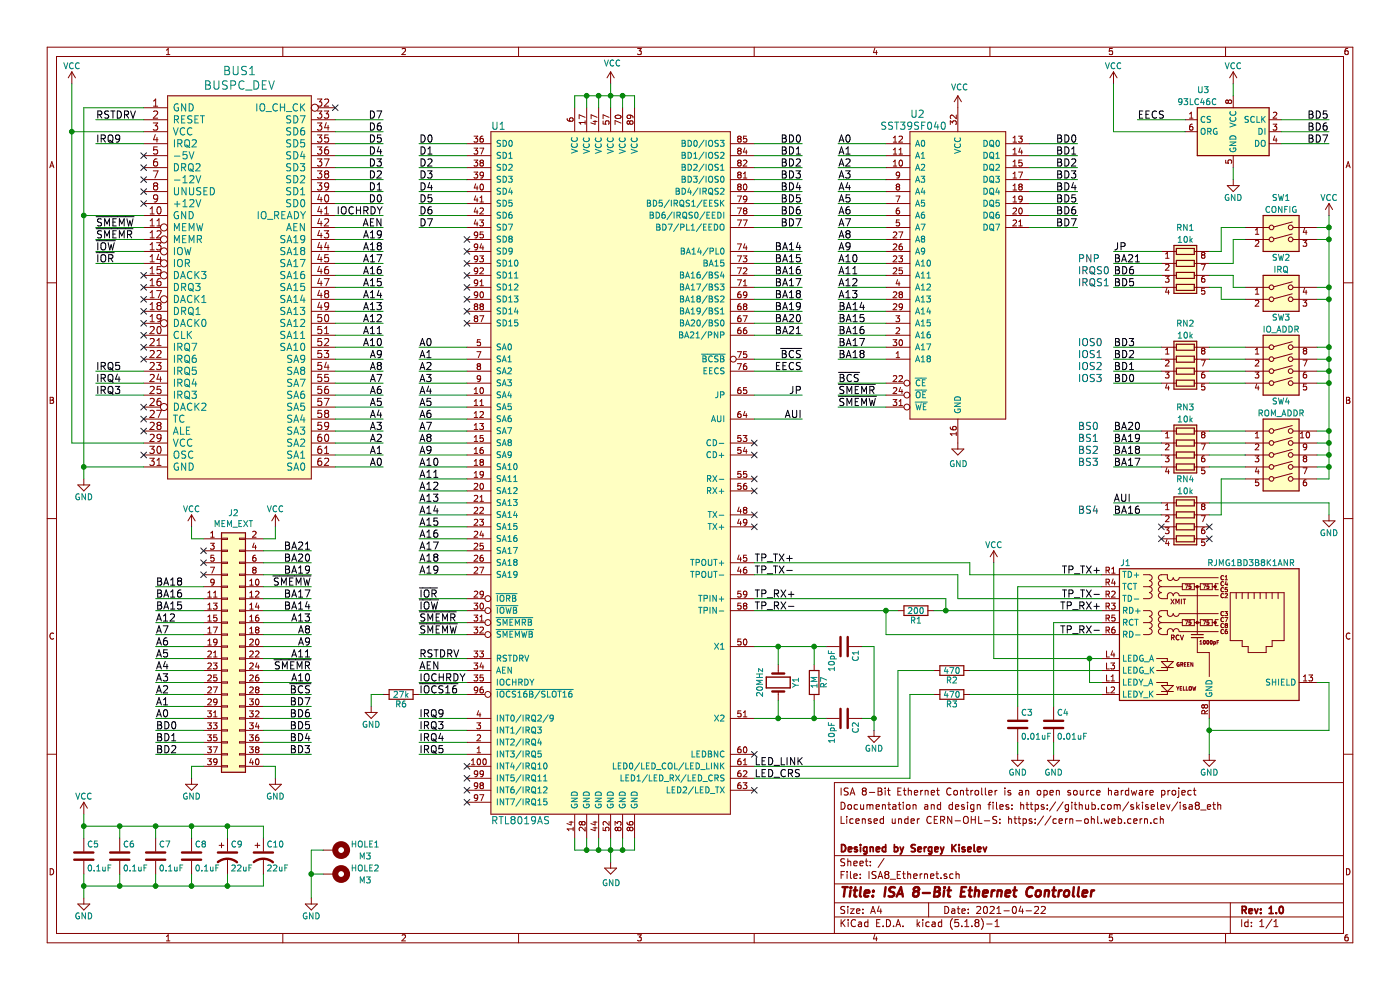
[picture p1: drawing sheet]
EESchema Schematic File Version 4
EELAYER 30 0
EELAYER END
$Descr A4 11693 8268
encoding utf-8
Sheet 1 1
Title "ISA 8-Bit Ethernet Controller"
Date "2021-04-22"
Rev "1.0"
Comp "Designed by Sergey Kiselev"
Comment1 ""
Comment2 "Licensed under CERN-OHL-S: https://cern-ohl.web.cern.ch"
Comment3 "Documentation and design files: https://github.com/skiselev/isa8_eth"
Comment4 "ISA 8-Bit Ethernet Controller is an open source hardware project"
$EndDescr
Wire Wire Line
	1200 900  700  900 
Wire Wire Line
	1200 1000 800  1000
Wire Wire Line
	600  1100 1200 1100
Wire Wire Line
	1200 1200 800  1200
Wire Wire Line
	700  1800 1200 1800
Wire Wire Line
	1200 1900 800  1900
Wire Wire Line
	1200 2000 800  2000
Wire Wire Line
	1200 2100 800  2100
Wire Wire Line
	1200 2200 800  2200
Wire Wire Line
	1200 3100 800  3100
Wire Wire Line
	1200 3200 800  3200
Wire Wire Line
	1200 3300 800  3300
Wire Wire Line
	600  3700 1200 3700
Wire Wire Line
	700  3900 1200 3900
Wire Wire Line
	2800 1000 3200 1000
Wire Wire Line
	2800 1100 3200 1100
Wire Wire Line
	2800 1200 3200 1200
Wire Wire Line
	2800 1300 3200 1300
Wire Wire Line
	2800 1400 3200 1400
Wire Wire Line
	2800 1500 3200 1500
Wire Wire Line
	2800 1600 3200 1600
Wire Wire Line
	2800 1700 3200 1700
Wire Wire Line
	2800 1800 3200 1800
Wire Wire Line
	2800 1900 3200 1900
Wire Wire Line
	2800 2000 3200 2000
Wire Wire Line
	2800 2100 3200 2100
Wire Wire Line
	2800 2200 3200 2200
Wire Wire Line
	2800 2300 3200 2300
Wire Wire Line
	2800 2400 3200 2400
Wire Wire Line
	2800 2500 3200 2500
Wire Wire Line
	2800 2600 3200 2600
Wire Wire Line
	2800 2700 3200 2700
Wire Wire Line
	2800 2800 3200 2800
Wire Wire Line
	2800 2900 3200 2900
Wire Wire Line
	2800 3000 3200 3000
Wire Wire Line
	2800 3100 3200 3100
Wire Wire Line
	2800 3200 3200 3200
Wire Wire Line
	2800 3300 3200 3300
Wire Wire Line
	2800 3400 3200 3400
Wire Wire Line
	2800 3500 3200 3500
Wire Wire Line
	2800 3600 3200 3600
Wire Wire Line
	2800 3700 3200 3700
Wire Wire Line
	2800 3800 3200 3800
Wire Wire Line
	2800 3900 3200 3900
Text Label 3200 1000 2    60   ~ 0
D7
Text Label 3200 1700 2    60   ~ 0
D0
Text Label 3200 1600 2    60   ~ 0
D1
Text Label 3200 1500 2    60   ~ 0
D2
Text Label 3200 1400 2    60   ~ 0
D3
Text Label 3200 1300 2    60   ~ 0
D4
Text Label 3200 1200 2    60   ~ 0
D5
Text Label 3200 1100 2    60   ~ 0
D6
Wire Wire Line
	3900 1200 3500 1200
Wire Wire Line
	3900 1300 3500 1300
Wire Wire Line
	3900 1400 3500 1400
Wire Wire Line
	3900 1500 3500 1500
Wire Wire Line
	3900 1600 3500 1600
Wire Wire Line
	3900 1700 3500 1700
Wire Wire Line
	3900 1800 3500 1800
Wire Wire Line
	3900 1900 3500 1900
Wire Wire Line
	3900 2900 3500 2900
Wire Wire Line
	3900 3000 3500 3000
Wire Wire Line
	3900 3100 3500 3100
Wire Wire Line
	3900 3200 3500 3200
Wire Wire Line
	3900 3300 3500 3300
Wire Wire Line
	3900 3400 3500 3400
Wire Wire Line
	3900 3500 3500 3500
Wire Wire Line
	3900 3600 3500 3600
Wire Wire Line
	3900 3700 3500 3700
Wire Wire Line
	3900 3800 3500 3800
Wire Wire Line
	3900 3900 3500 3900
Wire Wire Line
	3900 4000 3500 4000
Wire Wire Line
	3900 4100 3500 4100
Wire Wire Line
	3900 4200 3500 4200
Wire Wire Line
	3900 4300 3500 4300
Wire Wire Line
	3900 4400 3500 4400
Wire Wire Line
	3900 4500 3500 4500
Wire Wire Line
	3900 4600 3500 4600
Wire Wire Line
	3900 4700 3500 4700
Wire Wire Line
	3900 4800 3500 4800
Wire Wire Line
	3900 5000 3500 5000
Wire Wire Line
	3900 5100 3500 5100
Wire Wire Line
	3900 5200 3500 5200
Wire Wire Line
	3900 5300 3500 5300
Wire Wire Line
	3900 5500 3500 5500
Wire Wire Line
	3900 5600 3500 5600
Wire Wire Line
	3900 5700 3500 5700
Wire Wire Line
	3900 5800 3500 5800
Wire Wire Line
	3900 6000 3500 6000
Wire Wire Line
	3900 6100 3500 6100
Wire Wire Line
	3900 6200 3500 6200
Wire Wire Line
	3900 6300 3500 6300
Wire Wire Line
	6300 1200 6700 1200
Wire Wire Line
	6300 1300 6700 1300
Wire Wire Line
	6300 1400 6700 1400
Wire Wire Line
	6300 1500 6700 1500
Wire Wire Line
	6300 1600 6700 1600
Wire Wire Line
	6300 1700 6700 1700
Wire Wire Line
	6300 1800 6700 1800
Wire Wire Line
	6300 1900 6700 1900
Wire Wire Line
	6300 2100 6700 2100
Wire Wire Line
	6300 2200 6700 2200
Wire Wire Line
	6300 2400 6700 2400
Wire Wire Line
	6300 2500 6700 2500
Wire Wire Line
	6300 2600 6700 2600
Wire Wire Line
	6300 2700 6700 2700
Wire Wire Line
	6300 2800 6700 2800
Wire Wire Line
	6300 3000 6700 3000
Wire Wire Line
	6300 3100 6700 3100
Wire Wire Line
	6300 3300 6700 3300
Wire Wire Line
	6300 5400 6500 5400
Wire Wire Line
	6300 6000 6500 6000
Text Label 3500 1200 0    60   ~ 0
D0
Text Label 3500 1300 0    60   ~ 0
D1
Text Label 3500 1400 0    60   ~ 0
D2
Text Label 3500 1500 0    60   ~ 0
D3
Text Label 3500 1600 0    60   ~ 0
D4
Text Label 3500 1700 0    60   ~ 0
D5
Text Label 3500 1800 0    60   ~ 0
D6
Text Label 3500 1900 0    60   ~ 0
D7
Text Label 3200 3900 2    60   ~ 0
A0
Text Label 3200 3800 2    60   ~ 0
A1
Text Label 3200 3700 2    60   ~ 0
A2
Text Label 3200 3600 2    60   ~ 0
A3
Text Label 3200 3500 2    60   ~ 0
A4
Text Label 3200 3400 2    60   ~ 0
A5
Text Label 3200 3300 2    60   ~ 0
A6
Text Label 3200 3200 2    60   ~ 0
A7
Text Label 3200 3100 2    60   ~ 0
A8
Text Label 3200 3000 2    60   ~ 0
A9
Text Label 3200 2900 2    60   ~ 0
A10
Text Label 3200 2800 2    60   ~ 0
A11
Text Label 3200 2700 2    60   ~ 0
A12
Text Label 3200 2600 2    60   ~ 0
A13
Text Label 3200 2500 2    60   ~ 0
A14
Text Label 3200 2400 2    60   ~ 0
A15
Text Label 3200 2300 2    60   ~ 0
A16
Text Label 3200 2200 2    60   ~ 0
A17
Text Label 3200 2100 2    60   ~ 0
A18
Text Label 3200 2000 2    60   ~ 0
A19
Text Label 3200 1900 2    60   ~ 0
AEN
Text Label 3500 2900 0    60   ~ 0
A0
Text Label 3500 3000 0    60   ~ 0
A1
Text Label 3500 3100 0    60   ~ 0
A2
Text Label 3500 3200 0    60   ~ 0
A3
Text Label 3500 3300 0    60   ~ 0
A4
Text Label 3500 3400 0    60   ~ 0
A5
Text Label 3500 3500 0    60   ~ 0
A6
Text Label 3500 3600 0    60   ~ 0
A7
Text Label 3500 3700 0    60   ~ 0
A8
Text Label 3500 3800 0    60   ~ 0
A9
Text Label 3500 3900 0    60   ~ 0
A10
Text Label 3500 4000 0    60   ~ 0
A11
Text Label 3500 4100 0    60   ~ 0
A12
Text Label 3500 4200 0    60   ~ 0
A13
Text Label 3500 4300 0    60   ~ 0
A14
Text Label 3500 4400 0    60   ~ 0
A15
Text Label 3500 4500 0    60   ~ 0
A16
Text Label 3500 4600 0    60   ~ 0
A17
Text Label 3500 4700 0    60   ~ 0
A18
Text Label 3500 4800 0    60   ~ 0
A19
Text Label 800  1000 0    60   ~ 0
RSTDRV
Text Label 3500 5500 0    60   ~ 0
RSTDRV
Text Label 3500 5600 0    60   ~ 0
AEN
Text Label 3500 5700 0    60   ~ 0
IOCHRDY
Text Label 3200 1800 2    60   ~ 0
IOCHRDY
NoConn ~ 1200 1700
NoConn ~ 1200 1500
NoConn ~ 1200 1300
Text Label 800  1200 0    60   ~ 0
IRQ9
NoConn ~ 1200 2300
NoConn ~ 1200 2400
NoConn ~ 1200 2500
NoConn ~ 1200 2600
NoConn ~ 1200 2700
NoConn ~ 1200 2800
NoConn ~ 1200 3400
NoConn ~ 1200 3600
NoConn ~ 1200 3800
Text Label 3500 6000 0    60   ~ 0
IRQ9
Text Label 3500 6100 0    60   ~ 0
IRQ3
Text Label 3500 6200 0    60   ~ 0
IRQ4
Text Label 3500 6300 0    60   ~ 0
IRQ5
Text Label 800  3300 0    60   ~ 0
IRQ3
Text Label 800  3200 0    60   ~ 0
IRQ4
Text Label 800  3100 0    60   ~ 0
IRQ5
NoConn ~ 1200 3000
NoConn ~ 1200 2900
Text Label 3500 5800 0    60   ~ 0
~IOCS16
NoConn ~ 1200 1400
NoConn ~ 1200 1600
NoConn ~ 2800 900 
NoConn ~ 1200 3500
Text Label 3500 5000 0    60   ~ 0
~IOR
Text Label 3500 5100 0    60   ~ 0
~IOW
Text Label 3500 5200 0    60   ~ 0
~SMEMR
Text Label 3500 5300 0    60   ~ 0
~SMEMW
Text Label 800  1900 0    60   ~ 0
~SMEMW
Text Label 800  2000 0    60   ~ 0
~SMEMR
Text Label 800  2100 0    60   ~ 0
~IOW
Text Label 800  2200 0    60   ~ 0
~IOR
Wire Wire Line
	7400 1200 7000 1200
Wire Wire Line
	7400 1300 7000 1300
Wire Wire Line
	7400 1400 7000 1400
Wire Wire Line
	7400 1500 7000 1500
Wire Wire Line
	7400 1600 7000 1600
Wire Wire Line
	7400 1800 7000 1800
Wire Wire Line
	7400 1900 7000 1900
Wire Wire Line
	7400 2000 7000 2000
Wire Wire Line
	7400 2100 7000 2100
Wire Wire Line
	7400 2200 7000 2200
Wire Wire Line
	7400 2300 7000 2300
Wire Wire Line
	7400 2400 7000 2400
Wire Wire Line
	7400 2500 7000 2500
Wire Wire Line
	7400 2600 7000 2600
Wire Wire Line
	7400 2700 7000 2700
Wire Wire Line
	7400 3300 7000 3300
Wire Wire Line
	7400 3400 7000 3400
Wire Wire Line
	8600 1200 9000 1200
Wire Wire Line
	8600 1300 9000 1300
Wire Wire Line
	8600 1400 9000 1400
Wire Wire Line
	8600 1500 9000 1500
Wire Wire Line
	8600 1600 9000 1600
Wire Wire Line
	8600 1800 9000 1800
Wire Wire Line
	8600 1900 9000 1900
Text Label 7000 1200 0    60   ~ 0
A0
Text Label 7000 1300 0    60   ~ 0
A1
Text Label 7000 1400 0    60   ~ 0
A2
Text Label 7000 1500 0    60   ~ 0
A3
Text Label 7000 1600 0    60   ~ 0
A4
Text Label 7000 1700 0    60   ~ 0
A5
Text Label 7000 1800 0    60   ~ 0
A6
Text Label 7000 1900 0    60   ~ 0
A7
Text Label 7000 2000 0    60   ~ 0
A8
Text Label 7000 2100 0    60   ~ 0
A9
Text Label 7000 2200 0    60   ~ 0
A10
Text Label 7000 2300 0    60   ~ 0
A11
Text Label 7000 2400 0    60   ~ 0
A12
Text Label 7000 2500 0    60   ~ 0
A13
Text Label 7000 2600 0    60   ~ 0
BA14
Text Label 7000 2700 0    60   ~ 0
BA15
Text Label 7000 2800 0    60   ~ 0
BA16
Text Label 6700 2100 2    60   ~ 0
BA14
Text Label 6700 2200 2    60   ~ 0
BA15
Text Label 6700 2300 2    60   ~ 0
BA16
Text Label 7000 3200 0    60   ~ 0
~BCS
Text Label 6700 3000 2    60   ~ 0
~BCS
Text Label 7000 3300 0    60   ~ 0
~SMEMR
Text Label 7000 3400 0    60   ~ 0
~SMEMW
Text Label 9000 1200 2    60   ~ 0
BD0
Text Label 9000 1300 2    60   ~ 0
BD1
Text Label 9000 1400 2    60   ~ 0
BD2
Text Label 9000 1500 2    60   ~ 0
BD3
Text Label 9000 1600 2    60   ~ 0
BD4
Text Label 9000 1700 2    60   ~ 0
BD5
Text Label 9000 1800 2    60   ~ 0
BD6
Text Label 9000 1900 2    60   ~ 0
BD7
Text Label 6700 1200 2    60   ~ 0
BD0
Text Label 6700 1300 2    60   ~ 0
BD1
Text Label 6700 1400 2    60   ~ 0
BD2
Text Label 6700 1500 2    60   ~ 0
BD3
Text Label 6700 1600 2    60   ~ 0
BD4
Text Label 6700 1700 2    60   ~ 0
BD5
Text Label 6700 1800 2    60   ~ 0
BD6
Text Label 6700 1900 2    60   ~ 0
BD7
Wire Wire Line
	9900 1000 9500 1000
Wire Wire Line
	10700 1000 11100 1000
Wire Wire Line
	10700 1100 11100 1100
Wire Wire Line
	10700 1200 11100 1200
Text Label 9500 1000 0    60   ~ 0
EECS
Text Label 6700 3100 2    60   ~ 0
EECS
Text Label 11100 1000 2    60   ~ 0
BD5
Text Label 11100 1100 2    60   ~ 0
BD6
Text Label 11100 1200 2    60   ~ 0
BD7
Wire Wire Line
	700  900  700  1800
Connection ~ 700  3900
Wire Wire Line
	600  700  600  1100
Connection ~ 600  1100
$Comp
L power:VCC #PWR01
U 1 1
P 600 700
F 0 "#PWR01" H 600 550 50  0001 C CNN
F 1 "VCC" H 600 850 50  0000 C CNN
F 2 "" H 600 700 50  0000 C CNN
F 3 "" H 600 700 50  0000 C CNN
	1    600  700 
	1    0    0    -1  
$EndComp
$Comp
L power:GND #PWR02
U 1 1
P 700 4000
F 0 "#PWR02" H 700 3750 50  0001 C CNN
F 1 "GND" H 700 3850 50  0000 C CNN
F 2 "" H 700 4000 50  0000 C CNN
F 3 "" H 700 4000 50  0000 C CNN
	1    700  4000
	1    0    0    -1  
$EndComp
Connection ~ 700  1800
$Comp
L Device:Crystal Y1
U 1 1
P 6500 5700
F 0 "Y1" H 6500 5850 50  0000 C CNN
F 1 "20MHz" H 6500 5550 50  0000 C CNN
F 2 "My_Components:Crystal_HC-49U_Vert" H 6500 5700 50  0001 C CNN
F 3 "" H 6500 5700 50  0000 C CNN
	1    6500 5700
	0    1    1    0   
$EndComp
Wire Wire Line
	6500 6000 6500 5850
Wire Wire Line
	6500 5400 6500 5550
Text Label 6700 3300 2    60   ~ 0
JP
Wire Wire Line
	9700 2100 9300 2100
Wire Wire Line
	9700 2900 9300 2900
Wire Wire Line
	9700 3000 9300 3000
Wire Wire Line
	9700 3100 9300 3100
Wire Wire Line
	9700 3200 9300 3200
Wire Wire Line
	9700 2300 9300 2300
Wire Wire Line
	9700 2400 9300 2400
Wire Wire Line
	9700 3600 9300 3600
Wire Wire Line
	9700 3700 9300 3700
Wire Wire Line
	9700 3800 9300 3800
Wire Wire Line
	9700 3900 9300 3900
Wire Wire Line
	9700 4300 9300 4300
Text Label 9300 2100 0    60   ~ 0
JP
Text Label 9300 2900 0    60   ~ 0
BD3
Text Label 9300 3000 0    60   ~ 0
BD2
Text Label 9300 3100 0    60   ~ 0
BD1
Text Label 9300 3200 0    60   ~ 0
BD0
Text Notes 9000 2900 0    60   ~ 0
IOS0
Text Notes 9000 3000 0    60   ~ 0
IOS1
Text Notes 9000 3100 0    60   ~ 0
IOS2
Text Notes 9000 3200 0    60   ~ 0
IOS3
Text Label 9300 2300 0    60   ~ 0
BD6
Text Label 9300 2400 0    60   ~ 0
BD5
Text Notes 9000 2300 0    60   ~ 0
IRQS0
Text Notes 9000 2400 0    60   ~ 0
IRQS1
Text Label 6700 2700 2    60   ~ 0
BA20
Text Label 6700 2600 2    60   ~ 0
BA19
Text Label 6700 2500 2    60   ~ 0
BA18
Text Label 6700 2400 2    60   ~ 0
BA17
Text Label 9300 3600 0    60   ~ 0
BA20
Text Label 9300 3700 0    60   ~ 0
BA19
Text Label 9300 4300 0    60   ~ 0
BA16
Text Notes 9000 4300 0    60   ~ 0
BS4
Wire Wire Line
	9300 1100 9300 700 
$Comp
L power:VCC #PWR03
U 1 1
P 9300 700
F 0 "#PWR03" H 9300 550 50  0001 C CNN
F 1 "VCC" H 9300 850 50  0000 C CNN
F 2 "" H 9300 700 50  0000 C CNN
F 3 "" H 9300 700 50  0000 C CNN
	1    9300 700 
	1    0    0    -1  
$EndComp
Wire Wire Line
	9200 4900 8500 4900
Wire Wire Line
	9200 5200 8800 5200
$Comp
L power:GND #PWR04
U 1 1
P 10100 6300
F 0 "#PWR04" H 10100 6050 50  0001 C CNN
F 1 "GND" H 10100 6150 50  0000 C CNN
F 2 "" H 10100 6300 50  0000 C CNN
F 3 "" H 10100 6300 50  0000 C CNN
	1    10100 6300
	1    0    0    -1  
$EndComp
Text Label 9200 4800 2    60   ~ 0
TP_TX+
Text Label 9200 5000 2    60   ~ 0
TP_TX-
Text Label 9200 5100 2    60   ~ 0
TP_RX+
Text Label 9200 5300 2    60   ~ 0
TP_RX-
Text Label 6300 5100 0    60   ~ 0
TP_RX-
Text Label 6300 5000 0    60   ~ 0
TP_RX+
NoConn ~ 6300 3700
NoConn ~ 6300 3800
NoConn ~ 6300 4000
NoConn ~ 6300 4100
NoConn ~ 6300 4300
NoConn ~ 6300 4400
$Comp
L Device:C C4
U 1 1
P 8800 6050
F 0 "C4" H 8825 6150 50  0000 L CNN
F 1 "0.01uF" H 8825 5950 50  0000 L CNN
F 2 "Capacitor_SMD:C_0603_1608Metric_Pad1.08x0.95mm_HandSolder" H 8838 5900 50  0001 C CNN
F 3 "" H 8800 6050 50  0000 C CNN
	1    8800 6050
	1    0    0    -1  
$EndComp
$Comp
L Device:C C3
U 1 1
P 8500 6050
F 0 "C3" H 8525 6150 50  0000 L CNN
F 1 "0.01uF" H 8525 5950 50  0000 L CNN
F 2 "Capacitor_SMD:C_0603_1608Metric_Pad1.08x0.95mm_HandSolder" H 8538 5900 50  0001 C CNN
F 3 "" H 8500 6050 50  0000 C CNN
	1    8500 6050
	1    0    0    -1  
$EndComp
Wire Wire Line
	8800 5200 8800 5900
Wire Wire Line
	8500 4900 8500 5900
Wire Wire Line
	8800 6200 8800 6300
Wire Wire Line
	8500 6200 8500 6300
$Comp
L power:GND #PWR05
U 1 1
P 8500 6300
F 0 "#PWR05" H 8500 6050 50  0001 C CNN
F 1 "GND" H 8500 6150 50  0000 C CNN
F 2 "" H 8500 6300 50  0000 C CNN
F 3 "" H 8500 6300 50  0000 C CNN
	1    8500 6300
	1    0    0    -1  
$EndComp
$Comp
L power:GND #PWR06
U 1 1
P 8800 6300
F 0 "#PWR06" H 8800 6050 50  0001 C CNN
F 1 "GND" H 8800 6150 50  0000 C CNN
F 2 "" H 8800 6300 50  0000 C CNN
F 3 "" H 8800 6300 50  0000 C CNN
	1    8800 6300
	1    0    0    -1  
$EndComp
$Comp
L power:GND #PWR07
U 1 1
P 11100 4300
F 0 "#PWR07" H 11100 4050 50  0001 C CNN
F 1 "GND" H 11100 4150 50  0000 C CNN
F 2 "" H 11100 4300 50  0000 C CNN
F 3 "" H 11100 4300 50  0000 C CNN
	1    11100 4300
	1    0    0    -1  
$EndComp
Wire Wire Line
	11100 4200 11100 4300
Wire Wire Line
	11000 2000 11100 2000
Wire Wire Line
	11100 1800 11100 1900
Wire Wire Line
	11100 1900 11000 1900
Connection ~ 11100 1900
$Comp
L power:VCC #PWR08
U 1 1
P 11100 1800
F 0 "#PWR08" H 11100 1650 50  0001 C CNN
F 1 "VCC" H 11100 1950 50  0000 C CNN
F 2 "" H 11100 1800 50  0000 C CNN
F 3 "" H 11100 1800 50  0000 C CNN
	1    11100 1800
	1    0    0    -1  
$EndComp
Text Label 6300 6400 0    60   ~ 0
LED_LINK
Text Label 6300 6500 0    60   ~ 0
LED_CRS
NoConn ~ 6300 6300
$Comp
L Device:R R2
U 1 1
P 7950 5600
F 0 "R2" V 8030 5600 50  0000 C CNN
F 1 "470" V 7950 5600 50  0000 C CNN
F 2 "Resistor_SMD:R_0603_1608Metric_Pad0.98x0.95mm_HandSolder" V 7880 5600 50  0001 C CNN
F 3 "" H 7950 5600 50  0000 C CNN
	1    7950 5600
	0    1    1    0   
$EndComp
$Comp
L Device:R R3
U 1 1
P 7950 5800
F 0 "R3" V 8030 5800 50  0000 C CNN
F 1 "470" V 7950 5800 50  0000 C CNN
F 2 "Resistor_SMD:R_0603_1608Metric_Pad0.98x0.95mm_HandSolder" V 7880 5800 50  0001 C CNN
F 3 "" H 7950 5800 50  0000 C CNN
	1    7950 5800
	0    1    1    0   
$EndComp
Wire Wire Line
	7500 5600 7800 5600
Wire Wire Line
	7600 5800 7800 5800
Wire Wire Line
	8300 4700 8300 5500
$Comp
L Device:CP1 C9
U 1 1
P 1900 7150
F 0 "C9" H 1925 7250 50  0000 L CNN
F 1 "22uF" H 1925 7050 50  0000 L CNN
F 2 "Capacitor_Tantalum_SMD:CP_EIA-2012-15_AVX-P_Pad1.30x1.05mm_HandSolder" H 1900 7150 50  0001 C CNN
F 3 "" H 1900 7150 50  0000 C CNN
	1    1900 7150
	1    0    0    -1  
$EndComp
$Comp
L Device:CP1 C10
U 1 1
P 2200 7150
F 0 "C10" H 2225 7250 50  0000 L CNN
F 1 "22uF" H 2225 7050 50  0000 L CNN
F 2 "Capacitor_Tantalum_SMD:CP_EIA-2012-15_AVX-P_Pad1.30x1.05mm_HandSolder" H 2200 7150 50  0001 C CNN
F 3 "" H 2200 7150 50  0000 C CNN
	1    2200 7150
	1    0    0    -1  
$EndComp
$Comp
L Device:C C5
U 1 1
P 700 7150
F 0 "C5" H 725 7250 50  0000 L CNN
F 1 "0.1uF" H 725 7050 50  0000 L CNN
F 2 "Capacitor_SMD:C_0603_1608Metric_Pad1.08x0.95mm_HandSolder" H 738 7000 50  0001 C CNN
F 3 "" H 700 7150 50  0000 C CNN
	1    700  7150
	1    0    0    -1  
$EndComp
$Comp
L Device:C C6
U 1 1
P 1000 7150
F 0 "C6" H 1025 7250 50  0000 L CNN
F 1 "0.1uF" H 1025 7050 50  0000 L CNN
F 2 "Capacitor_SMD:C_0603_1608Metric_Pad1.08x0.95mm_HandSolder" H 1038 7000 50  0001 C CNN
F 3 "" H 1000 7150 50  0000 C CNN
	1    1000 7150
	1    0    0    -1  
$EndComp
$Comp
L Device:C C7
U 1 1
P 1300 7150
F 0 "C7" H 1325 7250 50  0000 L CNN
F 1 "0.1uF" H 1325 7050 50  0000 L CNN
F 2 "Capacitor_SMD:C_0603_1608Metric_Pad1.08x0.95mm_HandSolder" H 1338 7000 50  0001 C CNN
F 3 "" H 1300 7150 50  0000 C CNN
	1    1300 7150
	1    0    0    -1  
$EndComp
$Comp
L power:GND #PWR09
U 1 1
P 700 7500
F 0 "#PWR09" H 700 7250 50  0001 C CNN
F 1 "GND" H 700 7350 50  0000 C CNN
F 2 "" H 700 7500 50  0000 C CNN
F 3 "" H 700 7500 50  0000 C CNN
	1    700  7500
	1    0    0    -1  
$EndComp
$Comp
L power:VCC #PWR010
U 1 1
P 700 6800
F 0 "#PWR010" H 700 6650 50  0001 C CNN
F 1 "VCC" H 700 6950 50  0000 C CNN
F 2 "" H 700 6800 50  0000 C CNN
F 3 "" H 700 6800 50  0000 C CNN
	1    700  6800
	1    0    0    -1  
$EndComp
Wire Wire Line
	700  6800 700  6900
Wire Wire Line
	700  6900 1000 6900
Wire Wire Line
	1900 6900 1900 7000
Wire Wire Line
	1900 7400 1900 7300
Wire Wire Line
	700  7400 1000 7400
Wire Wire Line
	700  7300 700  7400
Connection ~ 700  7400
Connection ~ 700  6900
Wire Wire Line
	1000 7000 1000 6900
Connection ~ 1000 6900
Wire Wire Line
	1000 7300 1000 7400
Connection ~ 1000 7400
Wire Wire Line
	1300 7000 1300 6900
Connection ~ 1300 6900
Wire Wire Line
	1300 7400 1300 7300
Connection ~ 1300 7400
Wire Wire Line
	1600 7300 1600 7400
Connection ~ 1600 7400
Wire Wire Line
	1600 7000 1600 6900
Connection ~ 1600 6900
$Comp
L Device:R R1
U 1 1
P 7650 5100
F 0 "R1" V 7730 5100 50  0000 C CNN
F 1 "200" V 7650 5100 50  0000 C CNN
F 2 "Resistor_SMD:R_0603_1608Metric_Pad0.98x0.95mm_HandSolder" V 7580 5100 50  0001 C CNN
F 3 "" H 7650 5100 50  0000 C CNN
	1    7650 5100
	0    1    1    0   
$EndComp
$Comp
L Device:C C8
U 1 1
P 1600 7150
F 0 "C8" H 1625 7250 50  0000 L CNN
F 1 "0.1uF" H 1625 7050 50  0000 L CNN
F 2 "Capacitor_SMD:C_0603_1608Metric_Pad1.08x0.95mm_HandSolder" H 1638 7000 50  0001 C CNN
F 3 "" H 1600 7150 50  0000 C CNN
	1    1600 7150
	1    0    0    -1  
$EndComp
Connection ~ 1900 6900
Wire Wire Line
	2200 7000 2200 6900
Connection ~ 1900 7400
Wire Wire Line
	2200 7300 2200 7400
$Comp
L Device:R R7
U 1 1
P 6800 5700
F 0 "R7" V 6880 5700 50  0000 C CNN
F 1 "1M" V 6800 5700 50  0000 C CNN
F 2 "Resistor_SMD:R_0603_1608Metric_Pad0.98x0.95mm_HandSolder" V 6730 5700 50  0001 C CNN
F 3 "" H 6800 5700 50  0000 C CNN
	1    6800 5700
	1    0    0    -1  
$EndComp
Wire Wire Line
	6800 6000 6800 5850
Connection ~ 6500 6000
Wire Wire Line
	6800 5400 6800 5550
Connection ~ 6500 5400
$Comp
L Device:R R6
U 1 1
P 3350 5800
F 0 "R6" V 3430 5800 50  0000 C CNN
F 1 "27k" V 3350 5800 50  0000 C CNN
F 2 "Resistor_SMD:R_0603_1608Metric_Pad0.98x0.95mm_HandSolder" V 3280 5800 50  0001 C CNN
F 3 "" H 3350 5800 50  0000 C CNN
	1    3350 5800
	0    -1   1    0   
$EndComp
$Comp
L power:GND #PWR011
U 1 1
P 3100 5900
F 0 "#PWR011" H 3100 5650 50  0001 C CNN
F 1 "GND" H 3100 5750 50  0000 C CNN
F 2 "" H 3100 5900 50  0000 C CNN
F 3 "" H 3100 5900 50  0000 C CNN
	1    3100 5900
	-1   0    0    -1  
$EndComp
Wire Wire Line
	3200 5800 3100 5800
Wire Wire Line
	3100 5800 3100 5900
Wire Wire Line
	9900 1100 9300 1100
Wire Wire Line
	7000 2900 7400 2900
Wire Wire Line
	7000 3000 7400 3000
Text Label 7000 2900 0    60   ~ 0
BA17
Text Label 7000 3000 0    60   ~ 0
BA18
Text Label 9300 3900 0    60   ~ 0
BA17
Text Label 9300 3800 0    60   ~ 0
BA18
Text Notes 9000 3900 0    60   ~ 0
BS3
Text Notes 9000 3800 0    60   ~ 0
BS2
Text Notes 9000 3700 0    60   ~ 0
BS1
Text Notes 9000 3600 0    60   ~ 0
BS0
$Comp
L my_components:RTL8019AS U1
U 1 1
P 5100 3950
F 0 "U1" H 4100 6850 60  0000 L CNN
F 1 "RTL8019AS" H 4100 1050 60  0000 L CNN
F 2 "My_Components:IC_PQFP-100_14x20mm_P0.65mm_Hand_Soldering" H 5100 4500 60  0001 C CNN
F 3 "" H 5100 4500 60  0000 C CNN
	1    5100 3950
	1    0    0    -1  
$EndComp
$Comp
L Device:C C1
U 1 1
P 7050 5400
F 0 "C1" H 7075 5500 50  0000 L CNN
F 1 "10pF" H 7075 5300 50  0000 L CNN
F 2 "Capacitor_SMD:C_0603_1608Metric_Pad1.08x0.95mm_HandSolder" H 7088 5250 50  0001 C CNN
F 3 "" H 7050 5400 50  0000 C CNN
	1    7050 5400
	0    1    1    0   
$EndComp
$Comp
L Device:C C2
U 1 1
P 7050 6000
F 0 "C2" H 7075 6100 50  0000 L CNN
F 1 "10pF" H 7075 5900 50  0000 L CNN
F 2 "Capacitor_SMD:C_0603_1608Metric_Pad1.08x0.95mm_HandSolder" H 7088 5850 50  0001 C CNN
F 3 "" H 7050 6000 50  0000 C CNN
	1    7050 6000
	0    1    1    0   
$EndComp
$Comp
L power:GND #PWR012
U 1 1
P 7300 6100
F 0 "#PWR012" H 7300 5850 50  0001 C CNN
F 1 "GND" H 7300 5950 50  0000 C CNN
F 2 "" H 7300 6100 50  0000 C CNN
F 3 "" H 7300 6100 50  0000 C CNN
	1    7300 6100
	1    0    0    -1  
$EndComp
Connection ~ 6800 5400
Connection ~ 6800 6000
Wire Wire Line
	7300 5400 7300 6000
Wire Wire Line
	7300 5400 7200 5400
Wire Wire Line
	7200 6000 7300 6000
Connection ~ 7300 6000
$Comp
L Mechanical:MountingHole_Pad HOLE1
U 1 1
P 2800 7100
F 0 "HOLE1" V 2750 7350 50  0000 C CNN
F 1 "M3" V 2850 7350 50  0000 C CNN
F 2 "MountingHole:MountingHole_3.2mm_M3_Pad_Via" H 2800 7100 50  0001 C CNN
F 3 "" H 2800 7100 50  0000 C CNN
	1    2800 7100
	0    1    1    0   
$EndComp
$Comp
L Mechanical:MountingHole_Pad HOLE2
U 1 1
P 2800 7300
F 0 "HOLE2" V 2750 7550 50  0000 C CNN
F 1 "M3" V 2850 7550 50  0000 C CNN
F 2 "MountingHole:MountingHole_3.2mm_M3_Pad_Via" H 2800 7300 50  0001 C CNN
F 3 "" H 2800 7300 50  0000 C CNN
	1    2800 7300
	0    1    1    0   
$EndComp
Wire Wire Line
	2700 7100 2600 7100
Wire Wire Line
	2600 7100 2600 7300
Wire Wire Line
	2700 7300 2600 7300
Connection ~ 2600 7300
$Comp
L power:GND #PWR013
U 1 1
P 2600 7500
F 0 "#PWR013" H 2600 7250 50  0001 C CNN
F 1 "GND" H 2600 7350 50  0000 C CNN
F 2 "" H 2600 7500 50  0000 C CNN
F 3 "" H 2600 7500 50  0000 C CNN
	1    2600 7500
	1    0    0    -1  
$EndComp
Wire Wire Line
	9200 5600 8100 5600
Wire Wire Line
	9200 5800 8100 5800
Wire Wire Line
	9200 5700 9100 5700
Wire Wire Line
	9100 5700 9100 5500
Wire Wire Line
	8300 5500 9100 5500
Connection ~ 9100 5500
$Comp
L power:VCC #PWR014
U 1 1
P 8300 4700
F 0 "#PWR014" H 8300 4550 50  0001 C CNN
F 1 "VCC" H 8300 4850 50  0000 C CNN
F 2 "" H 8300 4700 50  0000 C CNN
F 3 "" H 8300 4700 50  0000 C CNN
	1    8300 4700
	1    0    0    -1  
$EndComp
Text Label 2600 4800 2    60   ~ 0
BA19
Text Label 2600 4700 2    60   ~ 0
BA20
Text Label 2600 4600 2    60   ~ 0
BA21
Text Label 9300 2200 0    60   ~ 0
BA21
Text Label 6700 2800 2    60   ~ 0
BA21
Text Notes 9000 2200 0    60   ~ 0
PNP
Wire Wire Line
	600  1100 600  3700
Wire Wire Line
	700  1800 700  3900
Wire Wire Line
	11100 1900 11100 2000
Wire Wire Line
	700  7400 700  7500
Wire Wire Line
	700  6900 700  7000
Wire Wire Line
	1300 6900 1600 6900
Wire Wire Line
	1300 7400 1600 7400
Wire Wire Line
	1600 7400 1900 7400
Wire Wire Line
	1600 6900 1900 6900
Wire Wire Line
	1900 6900 2200 6900
Wire Wire Line
	1900 7400 2200 7400
Wire Wire Line
	6500 6000 6800 6000
Wire Wire Line
	6500 5400 6800 5400
Wire Wire Line
	6800 5400 6900 5400
Wire Wire Line
	6800 6000 6900 6000
Wire Wire Line
	7300 6000 7300 6100
Wire Wire Line
	2600 7300 2600 7500
Wire Wire Line
	10100 6000 10100 6100
Wire Wire Line
	9100 5500 9200 5500
$Comp
L Memory_EEPROM:93LCxxC U3
U 1 1
P 10300 1100
F 0 "U3" H 10050 1450 50  0000 C CNN
F 1 "93LC46C" H 10000 1350 50  0000 C CNN
F 2 "Package_SO:SO-8_3.9x4.9mm_P1.27mm" H 10300 1100 50  0001 C CNN
F 3 "http://ww1.microchip.com/downloads/en/DeviceDoc/20001749K.pdf" H 10300 1100 50  0001 C CNN
	1    10300 1100
	1    0    0    -1  
$EndComp
$Comp
L power:VCC #PWR0101
U 1 1
P 10300 700
F 0 "#PWR0101" H 10300 550 50  0001 C CNN
F 1 "VCC" H 10300 850 50  0000 C CNN
F 2 "" H 10300 700 50  0001 C CNN
F 3 "" H 10300 700 50  0001 C CNN
	1    10300 700 
	1    0    0    -1  
$EndComp
Wire Wire Line
	10300 700  10300 800 
$Comp
L power:GND #PWR0102
U 1 1
P 10300 1500
F 0 "#PWR0102" H 10300 1250 50  0001 C CNN
F 1 "GND" H 10300 1350 50  0000 C CNN
F 2 "" H 10300 1500 50  0001 C CNN
F 3 "" H 10300 1500 50  0001 C CNN
	1    10300 1500
	1    0    0    -1  
$EndComp
Wire Wire Line
	10300 1400 10300 1500
$Comp
L power:GND #PWR0103
U 1 1
P 8000 3700
F 0 "#PWR0103" H 8000 3450 50  0001 C CNN
F 1 "GND" H 8005 3527 50  0000 C CNN
F 2 "" H 8000 3700 50  0001 C CNN
F 3 "" H 8000 3700 50  0001 C CNN
	1    8000 3700
	1    0    0    -1  
$EndComp
$Comp
L power:VCC #PWR0104
U 1 1
P 8000 900
F 0 "#PWR0104" H 8000 750 50  0001 C CNN
F 1 "VCC" H 8015 1073 50  0000 C CNN
F 2 "" H 8000 900 50  0001 C CNN
F 3 "" H 8000 900 50  0001 C CNN
	1    8000 900 
	1    0    0    -1  
$EndComp
$Comp
L power:VCC #PWR0105
U 1 1
P 5100 700
F 0 "#PWR0105" H 5100 550 50  0001 C CNN
F 1 "VCC" H 5115 873 50  0000 C CNN
F 2 "" H 5100 700 50  0001 C CNN
F 3 "" H 5100 700 50  0001 C CNN
	1    5100 700 
	1    0    0    -1  
$EndComp
$Comp
L power:GND #PWR0106
U 1 1
P 5100 7200
F 0 "#PWR0106" H 5100 6950 50  0001 C CNN
F 1 "GND" H 5105 7027 50  0000 C CNN
F 2 "" H 5100 7200 50  0001 C CNN
F 3 "" H 5100 7200 50  0001 C CNN
	1    5100 7200
	1    0    0    -1  
$EndComp
Wire Wire Line
	7500 5600 7500 6400
Wire Wire Line
	7600 5800 7600 6500
NoConn ~ 6300 6600
Wire Wire Line
	6300 3500 6700 3500
$Comp
L my_components:BUSPC_DEV BUS1
U 1 1
P 2000 2400
F 0 "BUS1" H 2000 4210 70  0000 C CNN
F 1 "BUSPC_DEV" H 2000 4089 70  0000 C CNN
F 2 "My_Components:Conn_Edge_PCB_ISA8" H 2000 2400 60  0001 C CNN
F 3 "" H 2000 2400 60  0000 C CNN
	1    2000 2400
	1    0    0    -1  
$EndComp
Wire Wire Line
	700  3900 700  4000
NoConn ~ 3900 6700
NoConn ~ 3900 6600
NoConn ~ 3900 6500
NoConn ~ 3900 6400
NoConn ~ 3900 2000
NoConn ~ 3900 2100
NoConn ~ 3900 2200
NoConn ~ 3900 2300
NoConn ~ 3900 2400
NoConn ~ 3900 2500
NoConn ~ 3900 2600
NoConn ~ 3900 2700
Wire Wire Line
	7400 3200 7000 3200
$Comp
L Connector_Generic:Conn_02x20_Odd_Even J2
U 1 1
P 1900 5400
F 0 "J2" H 1950 6517 50  0000 C CNN
F 1 "MEM_EXT" H 1950 6426 50  0000 C CNN
F 2 "My_Components:Conn_Pin_Header_20x2_2.54mm" H 1900 5400 50  0001 C CNN
F 3 "~" H 1900 5400 50  0001 C CNN
	1    1900 5400
	1    0    0    -1  
$EndComp
Wire Wire Line
	1700 4500 1600 4500
Wire Wire Line
	1600 4500 1600 4400
Wire Wire Line
	2200 4500 2300 4500
Wire Wire Line
	2300 4500 2300 4400
$Comp
L power:VCC #PWR0110
U 1 1
P 1600 4400
F 0 "#PWR0110" H 1600 4250 50  0001 C CNN
F 1 "VCC" H 1600 4550 50  0000 C CNN
F 2 "" H 1600 4400 50  0001 C CNN
F 3 "" H 1600 4400 50  0001 C CNN
	1    1600 4400
	1    0    0    -1  
$EndComp
$Comp
L power:VCC #PWR0111
U 1 1
P 2300 4400
F 0 "#PWR0111" H 2300 4250 50  0001 C CNN
F 1 "VCC" H 2300 4550 50  0000 C CNN
F 2 "" H 2300 4400 50  0001 C CNN
F 3 "" H 2300 4400 50  0001 C CNN
	1    2300 4400
	1    0    0    -1  
$EndComp
Wire Wire Line
	2200 6400 2300 6400
Wire Wire Line
	2300 6400 2300 6500
Wire Wire Line
	1700 6400 1600 6400
Wire Wire Line
	1600 6400 1600 6500
$Comp
L power:GND #PWR0112
U 1 1
P 1600 6500
F 0 "#PWR0112" H 1600 6250 50  0001 C CNN
F 1 "GND" H 1600 6350 50  0000 C CNN
F 2 "" H 1600 6500 50  0001 C CNN
F 3 "" H 1600 6500 50  0001 C CNN
	1    1600 6500
	1    0    0    -1  
$EndComp
$Comp
L power:GND #PWR0113
U 1 1
P 2300 6500
F 0 "#PWR0113" H 2300 6250 50  0001 C CNN
F 1 "GND" H 2300 6350 50  0000 C CNN
F 2 "" H 2300 6500 50  0001 C CNN
F 3 "" H 2300 6500 50  0001 C CNN
	1    2300 6500
	1    0    0    -1  
$EndComp
Wire Wire Line
	2200 4600 2600 4600
Wire Wire Line
	2200 4700 2600 4700
Wire Wire Line
	2200 4800 2600 4800
Wire Wire Line
	2200 4900 2600 4900
Wire Wire Line
	2200 5000 2600 5000
Wire Wire Line
	2200 5100 2600 5100
Wire Wire Line
	2200 5200 2600 5200
Wire Wire Line
	2200 5300 2600 5300
Wire Wire Line
	2200 5400 2600 5400
Wire Wire Line
	2200 5500 2600 5500
Wire Wire Line
	2200 5600 2600 5600
Wire Wire Line
	2200 5700 2600 5700
Wire Wire Line
	2200 5800 2600 5800
Wire Wire Line
	2200 5900 2600 5900
Wire Wire Line
	2200 6000 2600 6000
Wire Wire Line
	2200 6100 2600 6100
Wire Wire Line
	2200 6200 2600 6200
Wire Wire Line
	2200 6300 2600 6300
Wire Wire Line
	1700 4900 1300 4900
Wire Wire Line
	1700 5000 1300 5000
Wire Wire Line
	1700 5100 1300 5100
Wire Wire Line
	1700 5200 1300 5200
Wire Wire Line
	1700 5300 1300 5300
Wire Wire Line
	1700 5400 1300 5400
Wire Wire Line
	1700 5500 1300 5500
Wire Wire Line
	1700 5600 1300 5600
Wire Wire Line
	1700 5700 1300 5700
Wire Wire Line
	1700 5800 1300 5800
Wire Wire Line
	1700 5900 1300 5900
Wire Wire Line
	1700 6000 1300 6000
Wire Wire Line
	1700 6100 1300 6100
Wire Wire Line
	1700 6200 1300 6200
Wire Wire Line
	1700 6300 1300 6300
Text Label 1300 4900 0    60   ~ 0
BA18
Text Label 1300 5000 0    60   ~ 0
BA16
Text Label 2600 5100 2    60   ~ 0
BA14
Text Label 1300 5100 0    60   ~ 0
BA15
Text Label 2600 5000 2    60   ~ 0
BA17
Text Label 1300 5200 0    60   ~ 0
A12
Text Label 1300 5300 0    60   ~ 0
A7
Text Label 1300 5400 0    60   ~ 0
A6
Text Label 1300 5500 0    60   ~ 0
A5
Text Label 1300 5600 0    60   ~ 0
A4
Text Label 1300 5700 0    60   ~ 0
A3
Text Label 1300 5800 0    60   ~ 0
A2
Text Label 1300 5900 0    60   ~ 0
A1
Text Label 1300 6000 0    60   ~ 0
A0
Text Label 1300 6100 0    60   ~ 0
BD0
Text Label 1300 6200 0    60   ~ 0
BD1
Text Label 1300 6300 0    60   ~ 0
BD2
Text Label 2600 6300 2    60   ~ 0
BD3
Text Label 2600 6200 2    60   ~ 0
BD4
Text Label 2600 6100 2    60   ~ 0
BD5
Text Label 2600 6000 2    60   ~ 0
BD6
Text Label 2600 5900 2    60   ~ 0
BD7
Text Label 2600 5700 2    60   ~ 0
A10
Text Label 2600 5600 2    60   ~ 0
~SMEMR
Text Label 2600 5500 2    60   ~ 0
A11
Text Label 2600 5400 2    60   ~ 0
A9
Text Label 2600 5300 2    60   ~ 0
A8
Text Label 2600 5200 2    60   ~ 0
A13
Text Label 2600 4900 2    60   ~ 0
~SMEMW
$Comp
L Switch:SW_DIP_x02 SW1
U 1 1
P 10700 2000
F 0 "SW1" H 10700 2350 50  0000 C CNN
F 1 "CONFIG" H 10700 2250 50  0000 C CNN
F 2 "My_Components:Switch_DIP_2_Positions" H 10700 2000 50  0001 C CNN
F 3 "~" H 10700 2000 50  0001 C CNN
	1    10700 2000
	1    0    0    -1  
$EndComp
$Comp
L Switch:SW_DIP_x05 SW4
U 1 1
P 10700 3800
F 0 "SW4" H 10700 4250 50  0000 C CNN
F 1 "ROM_ADDR" H 10700 4150 50  0000 C CNN
F 2 "My_Components:Switch_DIP_5_Positions" H 10700 3800 50  0001 C CNN
F 3 "~" H 10700 3800 50  0001 C CNN
	1    10700 3800
	1    0    0    -1  
$EndComp
$Comp
L Switch:SW_DIP_x02 SW2
U 1 1
P 10700 2500
F 0 "SW2" H 10700 2850 50  0000 C CNN
F 1 "IRQ" H 10700 2750 50  0000 C CNN
F 2 "My_Components:Switch_DIP_2_Positions" H 10700 2500 50  0001 C CNN
F 3 "~" H 10700 2500 50  0001 C CNN
	1    10700 2500
	1    0    0    -1  
$EndComp
$Comp
L Switch:SW_DIP_x04 SW3
U 1 1
P 10700 3100
F 0 "SW3" H 10700 3550 50  0000 C CNN
F 1 "IO_ADDR" H 10700 3450 50  0000 C CNN
F 2 "My_Components:Switch_DIP_4_Positions" H 10700 3100 50  0001 C CNN
F 3 "~" H 10700 3100 50  0001 C CNN
	1    10700 3100
	1    0    0    -1  
$EndComp
Wire Wire Line
	11100 2000 11100 2400
Wire Wire Line
	11100 3600 11000 3600
Connection ~ 11100 2000
Wire Wire Line
	11100 3600 11100 3700
Wire Wire Line
	11100 3700 11000 3700
Connection ~ 11100 3600
Wire Wire Line
	11100 3700 11100 3800
Wire Wire Line
	11100 3800 11000 3800
Connection ~ 11100 3700
Wire Wire Line
	11100 3800 11100 3900
Wire Wire Line
	11100 3900 11000 3900
Connection ~ 11100 3800
Wire Wire Line
	11100 3900 11100 4000
Wire Wire Line
	11100 4000 11000 4000
Connection ~ 11100 3900
Wire Wire Line
	11000 2400 11100 2400
Connection ~ 11100 2400
Wire Wire Line
	11100 2400 11100 2500
Wire Wire Line
	11000 2500 11100 2500
Connection ~ 11100 2500
Wire Wire Line
	11100 2500 11100 2900
Wire Wire Line
	11000 2900 11100 2900
Connection ~ 11100 2900
Wire Wire Line
	11100 2900 11100 3000
Wire Wire Line
	11000 3000 11100 3000
Connection ~ 11100 3000
Wire Wire Line
	11100 3000 11100 3100
Wire Wire Line
	11000 3100 11100 3100
Connection ~ 11100 3100
Wire Wire Line
	11100 3100 11100 3200
Wire Wire Line
	11000 3200 11100 3200
Connection ~ 11100 3200
Wire Wire Line
	11100 3200 11100 3600
$Comp
L Device:R_Pack04 RN1
U 1 1
P 9900 2300
F 0 "RN1" V 9500 2300 50  0000 C CNN
F 1 "10k" V 9600 2300 50  0000 C CNN
F 2 "Resistor_SMD:R_Array_Convex_4x0603" V 10175 2300 50  0001 C CNN
F 3 "~" H 9900 2300 50  0001 C CNN
	1    9900 2300
	0    1    1    0   
$EndComp
Wire Wire Line
	10100 2100 10200 2100
Wire Wire Line
	10200 2100 10200 1900
Wire Wire Line
	10200 1900 10400 1900
Wire Wire Line
	10400 2000 10300 2000
Wire Wire Line
	10300 2000 10300 2200
Wire Wire Line
	10300 2200 10100 2200
Wire Wire Line
	10100 2300 10300 2300
Wire Wire Line
	10300 2300 10300 2400
Wire Wire Line
	10300 2400 10400 2400
Wire Wire Line
	10100 2400 10200 2400
Wire Wire Line
	10200 2400 10200 2500
Wire Wire Line
	10200 2500 10400 2500
$Comp
L Device:R_Pack04 RN2
U 1 1
P 9900 3100
F 0 "RN2" V 9500 3100 50  0000 C CNN
F 1 "10k" V 9600 3100 50  0000 C CNN
F 2 "Resistor_SMD:R_Array_Convex_4x0603" V 10175 3100 50  0001 C CNN
F 3 "~" H 9900 3100 50  0001 C CNN
	1    9900 3100
	0    1    1    0   
$EndComp
Wire Wire Line
	10400 2900 10100 2900
Wire Wire Line
	10400 3000 10100 3000
Wire Wire Line
	10400 3100 10100 3100
Wire Wire Line
	10400 3200 10100 3200
$Comp
L Device:R_Pack04 RN3
U 1 1
P 9900 3800
F 0 "RN3" V 9500 3800 50  0000 C CNN
F 1 "10k" V 9600 3800 50  0000 C CNN
F 2 "Resistor_SMD:R_Array_Convex_4x0603" V 10175 3800 50  0001 C CNN
F 3 "~" H 9900 3800 50  0001 C CNN
	1    9900 3800
	0    1    1    0   
$EndComp
Wire Wire Line
	10100 3600 10400 3600
Wire Wire Line
	10100 3700 10400 3700
Wire Wire Line
	10100 3800 10400 3800
Wire Wire Line
	10100 3900 10400 3900
Wire Wire Line
	10400 4000 10200 4000
Wire Wire Line
	7500 6400 6300 6400
Wire Wire Line
	6300 6500 7600 6500
Wire Wire Line
	5300 7000 5300 7100
Wire Wire Line
	5300 7100 5200 7100
Wire Wire Line
	4800 7100 4800 7000
Wire Wire Line
	4900 7000 4900 7100
Connection ~ 4900 7100
Wire Wire Line
	4900 7100 4800 7100
Wire Wire Line
	5000 7000 5000 7100
Connection ~ 5000 7100
Wire Wire Line
	5000 7100 4900 7100
Wire Wire Line
	5100 7000 5100 7100
Connection ~ 5100 7100
Wire Wire Line
	5100 7100 5000 7100
Wire Wire Line
	5100 7200 5100 7100
Wire Wire Line
	5200 7100 5200 7000
Connection ~ 5200 7100
Wire Wire Line
	5200 7100 5100 7100
Wire Wire Line
	8100 4800 9200 4800
Wire Wire Line
	4800 900  4800 800 
Wire Wire Line
	4800 800  4900 800 
Wire Wire Line
	5300 800  5300 900 
Wire Wire Line
	5100 700  5100 800 
Connection ~ 5100 800 
Wire Wire Line
	5100 800  5200 800 
Wire Wire Line
	5100 800  5100 900 
Wire Wire Line
	5000 800  5000 900 
Connection ~ 5000 800 
Wire Wire Line
	5000 800  5100 800 
Wire Wire Line
	4900 800  4900 900 
Connection ~ 4900 800 
Wire Wire Line
	4900 800  5000 800 
Wire Wire Line
	5200 800  5200 900 
Connection ~ 5200 800 
Wire Wire Line
	5200 800  5300 800 
$Comp
L Connector:RJ45_Amphenol_RJMG1BD3B8K1ANR J1
U 1 1
P 10100 5300
F 0 "J1" H 9400 5900 50  0000 C CNN
F 1 "RJMG1BD3B8K1ANR" H 10450 5900 50  0000 C CNN
F 2 "Connector_RJ:RJ45_Amphenol_RJMG1BD3B8K1ANR" H 10100 6000 50  0001 C CNN
F 3 "https://www.amphenolcanada.com/ProductSearch/Drawings/AC/RJMG1BD3B8K1ANR.PDF" H 10100 6100 50  0001 C CNN
	1    10100 5300
	1    0    0    -1  
$EndComp
Text Label 6300 4800 0    60   ~ 0
TP_TX-
Wire Wire Line
	8100 4700 8100 4800
Wire Wire Line
	6300 4700 8100 4700
Text Label 6300 4700 0    60   ~ 0
TP_TX+
Wire Wire Line
	6300 4800 8000 4800
Wire Wire Line
	8000 4800 8000 5000
Wire Wire Line
	8000 5000 9200 5000
Wire Wire Line
	7400 5300 7400 5100
Wire Wire Line
	6300 5100 7400 5100
Wire Wire Line
	6300 5000 7900 5000
Wire Wire Line
	7900 5000 7900 5100
Wire Wire Line
	7500 5100 7400 5100
Connection ~ 7400 5100
Wire Wire Line
	7400 5300 9200 5300
Wire Wire Line
	7800 5100 7900 5100
Connection ~ 7900 5100
Wire Wire Line
	7900 5100 9200 5100
Wire Wire Line
	11000 5700 11100 5700
Wire Wire Line
	11100 5700 11100 6100
Wire Wire Line
	11100 6100 10100 6100
Connection ~ 10100 6100
Wire Wire Line
	10100 6100 10100 6300
Text Label 2600 5800 2    60   ~ 0
~BCS
NoConn ~ 1700 4800
NoConn ~ 1700 4700
NoConn ~ 1700 4600
Wire Wire Line
	1000 6900 1300 6900
Wire Wire Line
	1000 7400 1300 7400
Wire Wire Line
	9700 2200 9300 2200
Wire Wire Line
	6300 2300 6700 2300
Wire Wire Line
	8600 1700 9000 1700
Wire Wire Line
	7400 1700 7000 1700
$Comp
L my_components:SST39SF040 U2
U 1 1
P 8000 2300
F 0 "U2" H 7600 3650 60  0000 L CNN
F 1 "SST39SF040" H 7350 3550 60  0000 L CNN
F 2 "My_Components:Socket_DIP32_600" H 8000 2300 60  0001 C CNN
F 3 "" H 8000 2300 60  0000 C CNN
	1    8000 2300
	1    0    0    -1  
$EndComp
$Comp
L Device:R_Pack04 RN4
U 1 1
P 9900 4400
F 0 "RN4" V 9500 4400 50  0000 C CNN
F 1 "10k" V 9600 4400 50  0000 C CNN
F 2 "Resistor_SMD:R_Array_Convex_4x0603" V 10175 4400 50  0001 C CNN
F 3 "~" H 9900 4400 50  0001 C CNN
	1    9900 4400
	0    1    1    0   
$EndComp
Wire Wire Line
	9700 4200 9300 4200
Text Label 6700 3500 2    60   ~ 0
AUI
Text Label 9300 4200 0    60   ~ 0
AUI
NoConn ~ 9700 4400
NoConn ~ 9700 4500
NoConn ~ 10100 4400
NoConn ~ 10100 4500
Wire Wire Line
	10100 4200 11100 4200
Wire Wire Line
	10100 4300 10200 4300
Wire Wire Line
	10200 4000 10200 4300
Wire Wire Line
	7400 2800 7000 2800
$EndSCHEMATC
